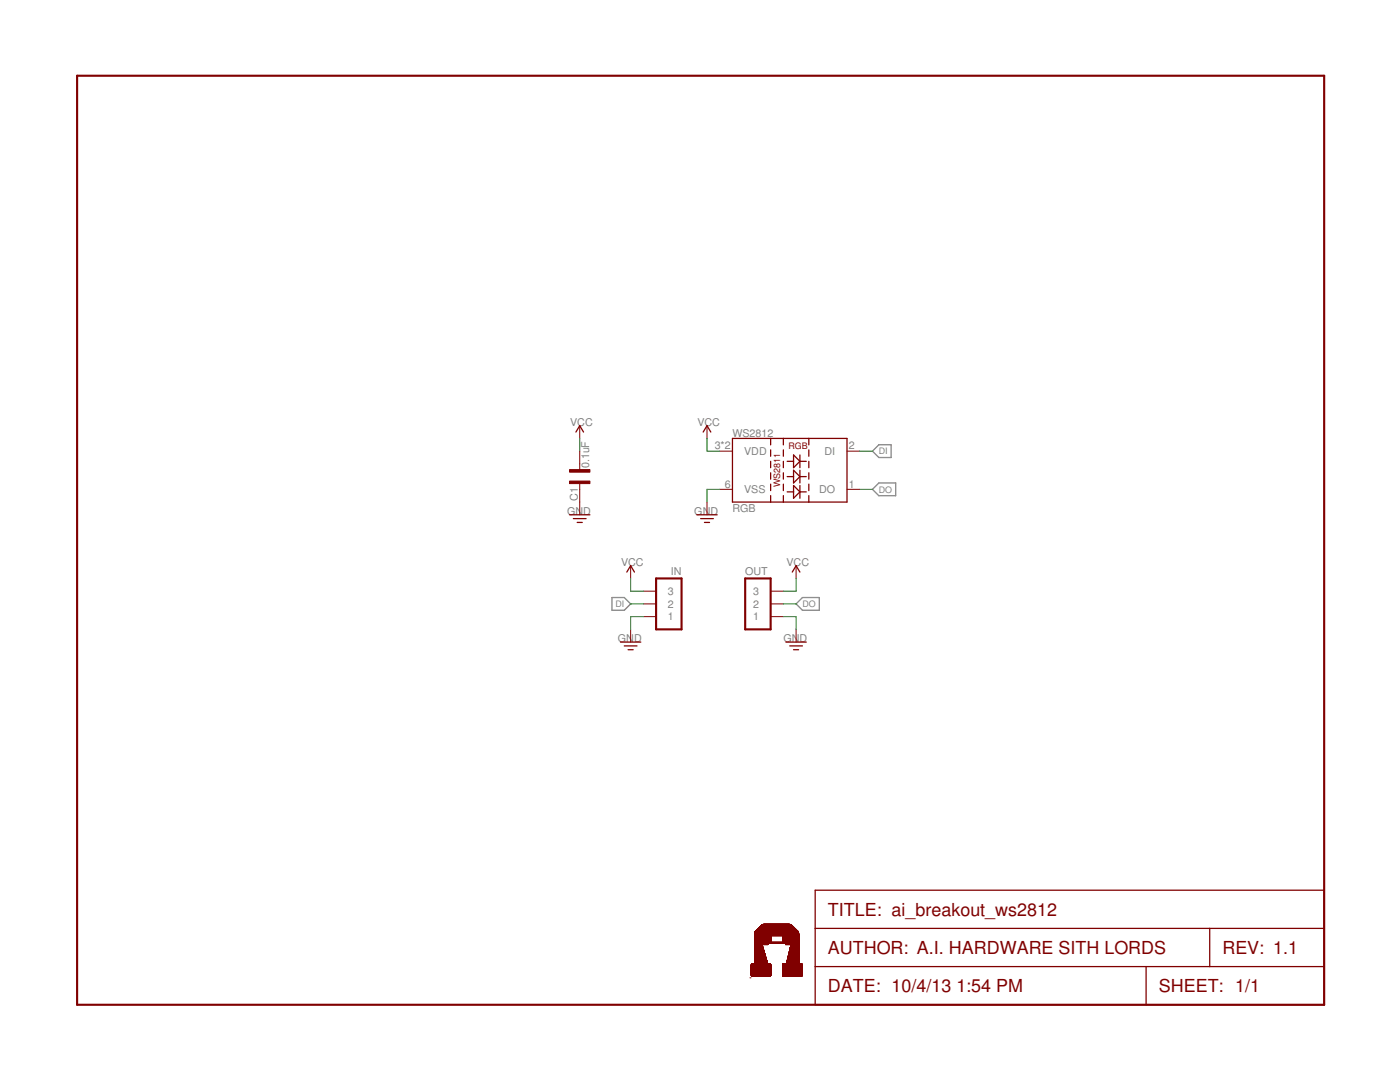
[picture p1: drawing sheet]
<svg xmlns="http://www.w3.org/2000/svg" width="279mm" height="216mm" viewBox="0 0 279 216" stroke-linecap="round" stroke-linejoin="round" font-family="sans-serif">
<path d="M174.1 90l1.3-1.2h2.4v2.5h-2.4zM174.1 97.6l1.3-1.2h3.4v2.5h-3.4zM122.1 119.2h2.5l1.3 1.3-1.3 1.3h-2.5zM158.9 120.5l1.2-1.3h3.4v2.6h-3.4z" fill="none" stroke="#808080" stroke-width=".25"/>
<path d="M15.4 15.1h248.9v185.4h-248.9zM130.9 115.4h5.1v10.2h-5.1zM148.7 115.4h5.1v10.2h-5.1z" fill="none" stroke="#800000" stroke-width=".42"/>
<g fill="none" stroke="#800000" stroke-width=".25">
<path d="M114.9 86.2l.8-1.3 .8 1.3M140.3 86.2l.8-1.3 .8 1.3M146.2 87.5h22.8v12.7h-22.8zM153.8 87.5v1.3M153.8 89.8v1.2M153.8 92.1v1.2M153.8 94.3v1.3M153.8 96.6v1.3M153.8 98.9v1.3M156.3 87.5v1.3M156.3 89.8v1.2M156.3 92.1v1.2"/>
<path d="M156.3 94.3v1.3M156.3 96.6v1.3M156.3 98.9v1.3M157.1 95.1h1.3M157.1 98.1h1.3M157.1 92.1h1.3M158.4 90.8l1.2 1.3-1.2 1.2zM158.4 93.8l1.2 1.3-1.2 1.3zM158.4 96.9l1.2 1.2-1.2 1.3zM159.6 90.8v2.5M159.6 93.8v2.6M159.6 96.9v2.5"/>
<path d="M159.6 95.1h1.3M159.6 98.1h1.3M159.6 92.1h1.3M161.4 87.5v1.3M161.4 89.8v1.2M161.4 92.1v1.2M161.4 94.3v1.3M161.4 96.6v1.3M161.4 98.9v1.3M113.7 102.7h4M114.4 103.5h2.6M115.2 104.2h1"/>
<path d="M125.1 114.2l.8-1.3 .7 1.3M139.1 102.7h4M139.8 103.5h2.6M140.6 104.2h1M158.1 114.2l.8-1.3 .7 1.3M123.8 128.1h4.1M124.6 128.9h2.5M125.3 129.6h1.1M156.8 128.1h4.1M157.6 128.9h2.5M158.4 129.6h1M162.7 177.6h101.6v22.9h-101.6z"/>
<path d="M162.7 185.3h101.6M162.7 192.9h101.6M228.7 192.9v7.6M241.4 185.3v7.6"/>
</g>
<g fill="none" stroke="#800000" stroke-width=".2">
<path d="M115.7 84.9v2.6M115.7 90v3.7M115.7 96.5v6.2M141.1 84.9v2.6M143.6 90h2.6M143.6 97.6h2.6M169 90h2.6M169 97.6h2.6M125.9 112.9v2.5M128.4 118h2.5M141.1 100.2v2.5M153.8 118h2.5"/>
<path d="M158.9 112.9v2.5M125.9 125.6v2.5M128.4 123h2.5M128.4 120.5h2.5M153.8 123h2.5M153.8 120.5h2.5M158.9 125.6v2.5M149.7 195.1h.2M149.9 194.6h3.9M149.9 194.5h3.9M149.9 194.4h3.9M149.9 194.3h3.9"/>
<path d="M149.9 194.2h3.9M149.9 194.1h3.9M149.9 194h3.9M149.9 193.9h3.9M149.9 193.8h3.9M149.9 193.7h3.9M149.9 193.6h3.9M149.9 193.5h3.9M149.9 193.4h3.9M149.9 193.3h3.9M149.9 193.2h3.9M149.9 193.1h3.9"/>
<path d="M149.9 193h3.9M149.9 192.9h3.9M149.9 192.8h3.9M149.9 192.7h3.9M149.9 192.6h3.9M149.9 192.5h3.9M149.9 194.7h3.9M149.9 192.4h3.9M150 194.7h3.8M150 192.4h3.8M150 194.8h3.7M150 192.3h3.7"/>
<path d="M150.1 194.8h3.6M150.1 192.3h3.5M150.6 192.2h2.6M150.6 192.1h2.6M150.6 192.1h2.5M150.6 192h2.5M150.6 191.9h2.5M150.6 191.8h2.5M150.6 191.7h2.4M150.6 191.6h2.4M150.6 191.5l2.4 .1M150.6 191.5h2.4"/>
<path d="M150.6 191.4h2.4M150.6 191.3h2.3M150.6 191.2l2.3 .1M150.6 191.2h2.3M150.6 191.1h2.3M150.6 191l2.2 .1M150.6 191h2.2M150.6 190.9h2.2M150.6 190.8h2.2M150.6 190.7l2.2 .1M150.6 190.7h2.1M150.6 190.6h2.1"/>
<path d="M150.6 190.5h2.1M150.6 190.4h2.1M150.6 190.3h2M150.6 190.2h2M150.6 190.1h2M150.6 190.1h1.9M150.6 190l1.9 .1M150.6 190h1.9M150.6 189.9h1.9M150.6 189.8h1.9M150.6 189.7l1.9 .1M150.6 189.7h1.8"/>
<path d="M150.6 189.6h1.8M150.6 189.5h1.8M150.6 189.4l1.8 .1M150.6 189.4h1.8M150.6 189.3h1.7M150.6 189.2l1.7 .1M150.6 189.2h1.7M150.6 189.1h1.7M150.6 189h1.7M150.6 189h1.6M150.6 188.9l1.6 .1M150.6 188.9h1.6"/>
<path d="M150.6 188.8h1.6M150.6 188.7h1.6M150.6 188.7h1.5M150.6 188.6l1.5 .1M150.6 188.6h1.5M150.6 188.5h1.5M150.6 188.5h2.6M150.6 188.4h2.6M150.6 188.3h2.6M150.6 188.2h2.6M150.6 188.2h8.8M150.6 188.1h8.8"/>
<path d="M150.6 188h8.8M150.6 188h3.2M150.6 187.9h3.2M150.6 187.8h3.2M150.6 187.7h3.2M150.6 187.6h3.2M150.6 187.5h3.2M150.6 187.4h3.2M150.6 187.3h3.2M150.6 187.2h3.2M150.6 187.1h3.2M150.6 187h3.2"/>
<path d="M150.6 186.9h3.2M150.6 186.8h3.2M150.6 186.7h3.2M150.6 186.6h8.8M150.6 186.5h8.8M150.6 186.4h8.8M150.6 186.3l8.8 .1M150.6 186.3h8.8M150.6 186.2h8.8M150.6 186.1h8.8M150.6 186h8.7M150.7 185.9h8.6"/>
<path d="M150.7 185.8h8.5M150.8 185.8h8.4M150.9 185.7h8.2M151 185.6h8M151 185.5h7.9M151.1 185.5h7.8M151.2 185.4h7.6M151.2 185.4h7.5M151.3 185.3h7.4M151.4 185.2h7.2M151.4 185.1h7.1M151.5 185.1h7"/>
<path d="M151.6 185h6.8M151.7 184.9h6.6M151.8 184.8h6.4M151.9 184.7h6.2M152 184.6h6M152.1 184.5h5.8M152.2 184.5h5.6M152.4 184.4h5.2M156.2 194.6h3.9M156.2 194.5h3.9M156.2 194.4h3.9M156.2 194.3h3.9"/>
<path d="M156.2 194.2h3.9M156.2 194.1h3.9M156.2 194h3.9M156.2 193.9h3.9M156.2 193.8h3.9M156.2 193.7h3.9M156.2 193.6h3.9M156.2 193.5h3.9M156.2 193.4h3.9M156.2 193.3h3.9M156.2 193.2h3.9M156.2 193.1h3.9"/>
<path d="M156.2 193h3.9M156.2 192.9h3.9M156.2 192.8h3.9M156.2 192.7h3.9M156.2 192.6h3.9M156.2 192.5h3.9M156.2 194.7h3.9M156.2 192.4h3.9M156.3 192.3h3.7M156.3 194.8h3.7M156.3 188h3.1M156.3 187.9h3.1"/>
<path d="M156.3 187.8h3.1M156.3 187.7h3.1M156.3 187.6h3.1M156.3 187.5h3.1M156.3 187.4h3.1M156.3 187.3h3.1M156.3 187.2h3.1M156.3 187.1h3.1M156.3 187h3.1M156.3 186.9h3.1M156.3 186.8h3.1M156.3 186.7h3.1"/>
<path d="M156.3 194.8h3.6M156.4 192.3h3.5M156.8 188.5h2.6M156.8 188.4h2.6M156.8 188.3h2.6M156.8 188.2h2.6M157 192.2h2.4M157 192.1h2.4M157 192h2.4M157 191.9h2.4M157.1 191.9h2.3M157.1 191.8h2.3"/>
<path d="M157.1 191.7h2.3M157.1 191.6h2.3M157.1 191.5h2.3M157.2 191.4h2.2M157.2 191.3h2.2M157.2 191.2h2.2M157.2 191.1h2.2M157.3 191h2.1M157.3 190.9h2.1M157.3 190.8h2.1M157.3 190.7h2.1M157.4 190.6h2"/>
<path d="M157.4 190.5h2M157.4 190.4h2M157.4 190.3h2M157.4 190.2h2M157.5 190.2h1.9M157.5 190.1h1.9M157.5 190h1.9M157.5 189.9h1.9M157.5 189.8h1.9M157.6 189.7h1.8M157.6 189.6h1.8M157.6 189.5h1.8"/>
<path d="M157.6 189.4h1.8M157.7 189.3h1.7M157.7 189.2h1.7M157.7 189.1h1.7M157.7 189h1.7M157.8 188.9h1.6M157.8 188.8h1.6M157.8 188.7h1.6M157.8 188.6h1.6M159.4 186.7h-8.8"/>
</g>
<g fill="#800000" stroke="#800000" stroke-width=".2">
<path d="M113.7 96h4v.5h-4z"/>
<path d="M113.7 93.7h4v.5h-4z"/>
</g>
<path d="M115.7 87.5v2.5M141.1 87.5v2.5h2.5M143.6 97.6h-2.5v2.6M171.6 90h2.5M171.6 97.6h2.5M125.9 115.4v2.6h2.5M158.9 115.4v2.6h-2.6M125.9 120.5h2.5M128.4 123h-2.5v2.6M156.3 123h2.6v2.6M156.3 120.5h2.6" fill="none" stroke="#008000" stroke-width=".2"/>
<g font-size="3.6" fill="#800000">
<text x="165.2" y="182.7">TITLE: ai_breakout_ws2812</text>
<text x="165.2" y="190.3">AUTHOR: A.I. HARDWARE SITH LORDS</text>
<text x="244" y="190.3">REV: 1.1</text>
<text x="165.2" y="198">DATE: 10/4/13</text>
<text x="190.9" y="198">1:54 PM</text>
<text x="231.3" y="198">SHEET: 1/1</text>
</g>
<g font-size="2.1" fill="#808080">
<text x="113.8" y="84.9">VCC</text>
<text x="139.2" y="84.9">VCC</text>
<text x="142.6" y="89.7">3*2</text>
<text x="146.2" y="87.2">WS2812</text>
<text x="169.4" y="89.7">2</text>
<text x="117.6" y="93.4" transform="rotate(-90 117.6 93.4)">0.1uF</text>
<text x="148.5" y="90.8">VDD</text>
<text x="164.6" y="90.8">DI</text>
<text x="115.3" y="99.9" transform="rotate(-90 115.3 99.9)">C1</text>
<text x="144.6" y="97.3">6</text>
<text x="148.5" y="98.4">VSS</text>
<text x="163.5" y="98.4">DO</text>
<text x="169.4" y="97.3">1</text>
<text x="113.2" y="102.7">GND</text>
<text x="138.6" y="102.7">GND</text>
<text x="146.2" y="102.2">RGB</text>
<text x="124" y="112.9">VCC</text>
<text x="157" y="112.9">VCC</text>
<text x="133.3" y="118.7">3</text>
<text x="133.9" y="114.8">IN</text>
<text x="148.7" y="114.8">OUT</text>
<text x="150.3" y="118.7">3</text>
<text x="133.3" y="123.8">1</text>
<text x="133.3" y="121.3">2</text>
<text x="150.3" y="123.8">1</text>
<text x="150.3" y="121.3">2</text>
<text x="123.3" y="128.1">GND</text>
<text x="156.3" y="128.1">GND</text>
</g>
<g font-size="1.8" fill="#800000">
<text x="157.4" y="89.6">RGB</text>
<text x="155.7" y="97.3" transform="rotate(-90 155.7 97.3)">WS2811</text>
</g>
<g font-size="1.8" fill="#808080">
<text x="175.4" y="90.7">DI</text>
<text x="175.4" y="98.3">DO</text>
<text x="122.8" y="121.1">DI</text>
<text x="160.1" y="121.1">DO</text>
</g>
</svg>
